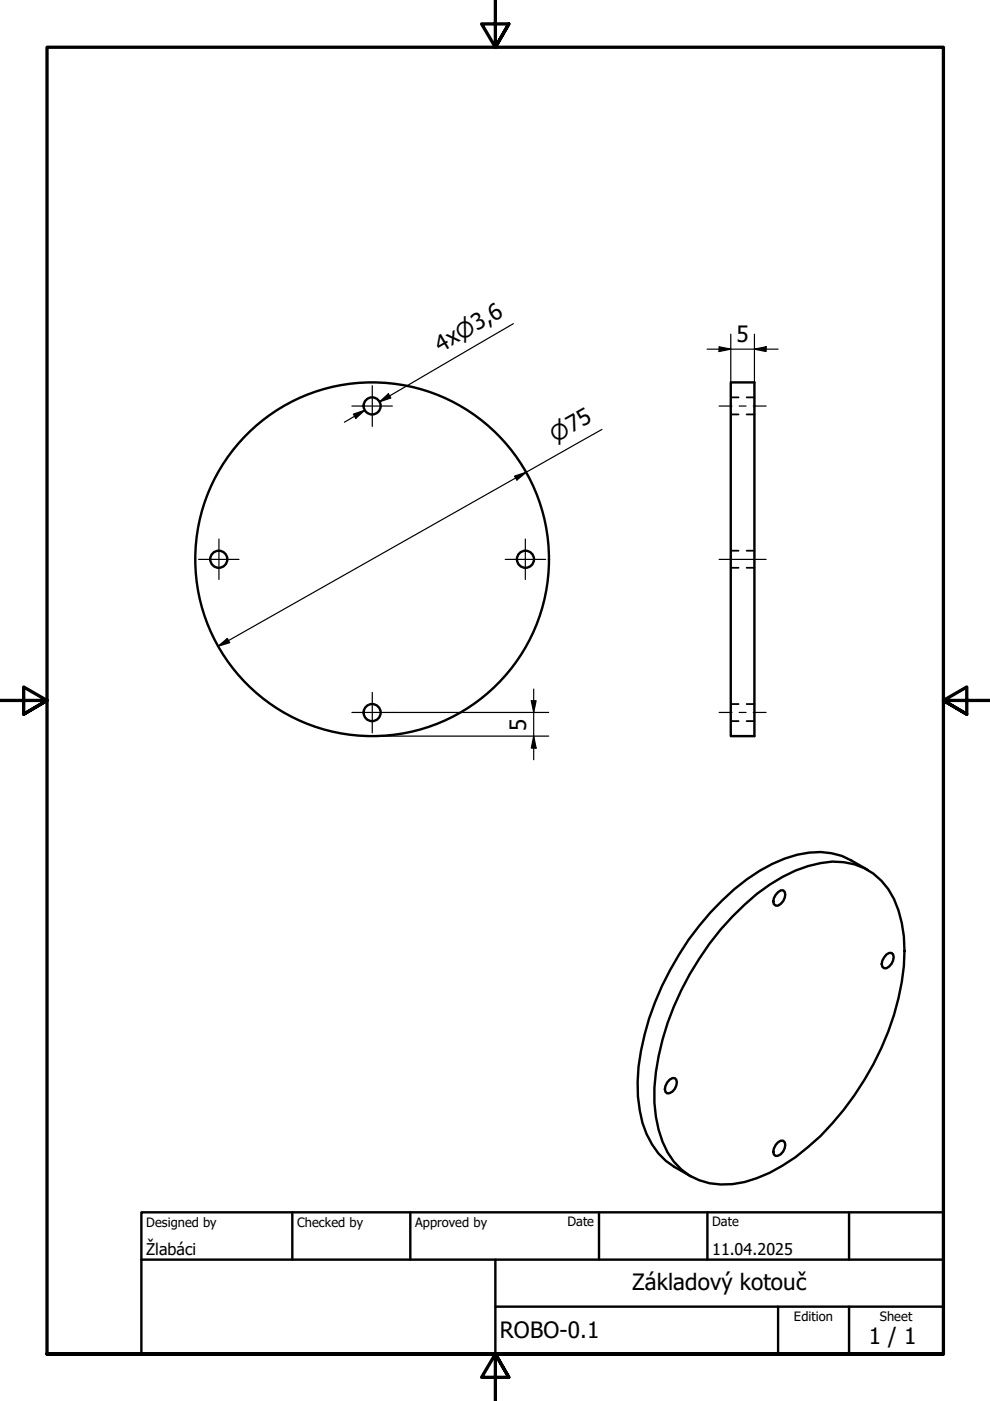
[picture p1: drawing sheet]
<svg xmlns="http://www.w3.org/2000/svg" width="210mm" height="297mm" viewBox="0 0 210 297" stroke-linecap="round" stroke-linejoin="round" font-family="sans-serif">
<!-- layer: Visible (ISO) -->
<g fill="none" stroke="#000" stroke-width=".51">
<path d="M154.9 81.1h5.1v75h-5.1zM155.3 194.4a38 38 0 0 1 16-10.8 15.2 15.2 0 0 1 13.9 1.6 16 16 0 0 1 6 10.5 39.8 39.8 0 0 1-1.7 19.5 62.6 62.6 0 0 1-18.2 28 30.6 30.6 0 0 1-16 7.9 13.4 13.4 0 0 1-14.8-9.1 31.2 31.2 0 0 1-.9-18 61.5 61.5 0 0 1 15.7-29.6zM165 189.2l.5-.4h.6a1.64 1.64 0 0 1 0 2.3l-1.1 .9h-.5a1.5 1.5 0 0 1 0-2.3zM184 184.5l-3.5-2.1a16.2 16.2 0 0 0-14.1-.4 41.4 41.4 0 0 0-15.8 11.5 61 61 0 0 0-15.2 32.7 29.5 29.5 0 0 0 1.7 14.3 14.4 14.4 0 0 0 5.8 6.9l3.6 2M188 202.4l.5-.4h.5a1.64 1.64 0 0 1 0 2.3l-1 1h-.5a1.5 1.5 0 0 1 0-2.3zM142 228.9l.6-.3h.5a1.64 1.64 0 0 1 0 2.3l-.5 .5-.6 .4h-.5a1.56 1.56 0 0 1 0-2.3zM165 242.2l.5-.3h.6a1.64 1.64 0 0 1 0 2.2l-.6 .6-.5 .3-.5 .1a1.56 1.56 0 0 1 0-2.4z"/>
<circle cx="78.9" cy="86.1" r="1.81"/>
<circle cx="46.4" cy="118.6" r="1.81"/>
<circle cx="78.9" cy="118.6" r="37.5"/>
<circle cx="111.4" cy="118.6" r="1.81"/>
<circle cx="78.9" cy="151.1" r="1.81"/>
</g>
<!-- layer: Hidden (ISO) -->
<path d="M154.9 84.3h1.7M154.9 87.9h1.7M158.3 84.3h1.7M158.3 87.9h1.7M154.9 116.8h1.7M158.3 116.8h1.7M154.9 120.4h1.7M158.3 120.4h1.7M154.9 149.3h1.7M154.9 152.9h1.7M158.3 149.3h1.7M158.3 152.9h1.7" fill="none" stroke="#000" stroke-width=".38"/>
<!-- layer: Border (ISO) -->
<path d="M105 0v10l-2.9-4.9h5.8l-2.9 4.9 2.9-4.9M0 148.5h10l-5-2.8v5.7l5-2.9-5 2.9M210 148.5h-10l5-2.8v5.7l-5-2.9 5 2.9M10 287.1v-277.1h190v277.1h-190h190M107.9 292l-2.9-4.9 2.9 4.9h-5.8l2.9-4.9v9.9" fill="none" stroke="#000" stroke-width=".7"/>
<!-- layer: Title (ISO) -->
<path d="M30 257h170v30.1h-170zM62 257v10.1M87 257v10.1M127 257v10.1M150 257v10.1M180 257v10.1M30 267.1h170M105 277h95M105 267.1v20M165 277v10.1M180 277v10.1" fill="none" stroke="#000" stroke-width=".51"/>
<!-- layer: Center Mark (ISO) -->
<path d="M74.6 86.1h8.6M78.9 81.8v8.6M42.1 118.6h8.6M46.4 114.3v8.6M107.1 118.6h8.6M111.4 114.3v8.6M74.6 151.1h8.6M78.9 146.8v8.6" fill="none" stroke="#000" stroke-width=".25"/>
<!-- layer: Dimension (ISO) -->
<g fill="none" stroke="#000" stroke-width=".25">
<path d="M108.8 68.6l-28.3 16.6 2.1-1.3M149.9 74h15.1M152.5 73.5l2.4 .5-2.4 .5zM154.9 70.9v10.2M160 74l2.4-.5v1zM160 70.9v10.2M74.9 87.8l2.4-.8-1.9 1.7zM77.3 87l-4.3 2.5M80.5 85.2l1.9-1.7 .5 .9zM127.6 91l-81.4 46M109.1 101l2.5-.9-2 1.7zM46.2 137l2-1.6 .5 .9z"/>
<path d="M78.9 156.1h37.4M83.2 151.1h33.1M112.6 148.6h1.1l-.5 2.5zM113.2 156.1l.5 2.5h-1.1zM113.2 146.1v15"/>
</g>
<path d="M152.5 73.5l2.4 .5-2.4 .5zM160 74l2.4-.5v1zM74.9 87.8l2.4-.8-1.9 1.7zM80.5 85.2l1.9-1.7 .5 .9zM109.1 101l2.5-.9-2 1.7zM46.2 137l2-1.6 .5 .9zM112.6 148.6h1.1l-.5 2.5zM113.2 156.1l.5 2.5h-1.1z" fill="#000"/>
<!-- layer: Centerline (ISO) -->
<path d="M152.5 86.1h2.7M156.7 86.1h1.5M159.7 86.1h2.7M152.5 118.6h9.9M152.5 151.1h2.7M156.7 151.1h1.5M159.7 151.1h2.7" fill="none" stroke="#000" stroke-width=".25"/>
<g font-size="4.8">
<text x="93.5" y="74.8" transform="rotate(-30 93.5 74.8)">4x⌀3,6</text>
<text x="156.1" y="72.4">5</text>
<text x="111.6" y="154.9" transform="rotate(-90 111.6 154.9)">5</text>
<text x="134" y="273.5">Základový kotouč</text>
<text x="106" y="283.8">ROBO-0.1</text>
<text x="184.2" y="285">1 / 1</text>
</g>
<text font-size="4.6" x="117.8" y="93.8" transform="rotate(-30 117.8 93.8)">⌀75</text>
<g font-size="3.4">
<text x="31" y="266">Žlabáci</text>
<text x="151" y="266">11.04.2025</text>
</g>
<g font-size="2.7">
<text x="31" y="260.1">Designed by</text>
<text x="63" y="260.1">Checked by</text>
<text x="88" y="260.1">Approved by</text>
<text x="120.3" y="260">Date</text>
<text x="151" y="260">Date</text>
<text x="168.3" y="280.1">Edition</text>
<text x="186.6" y="280.1">Sheet</text>
</g>
</svg>
